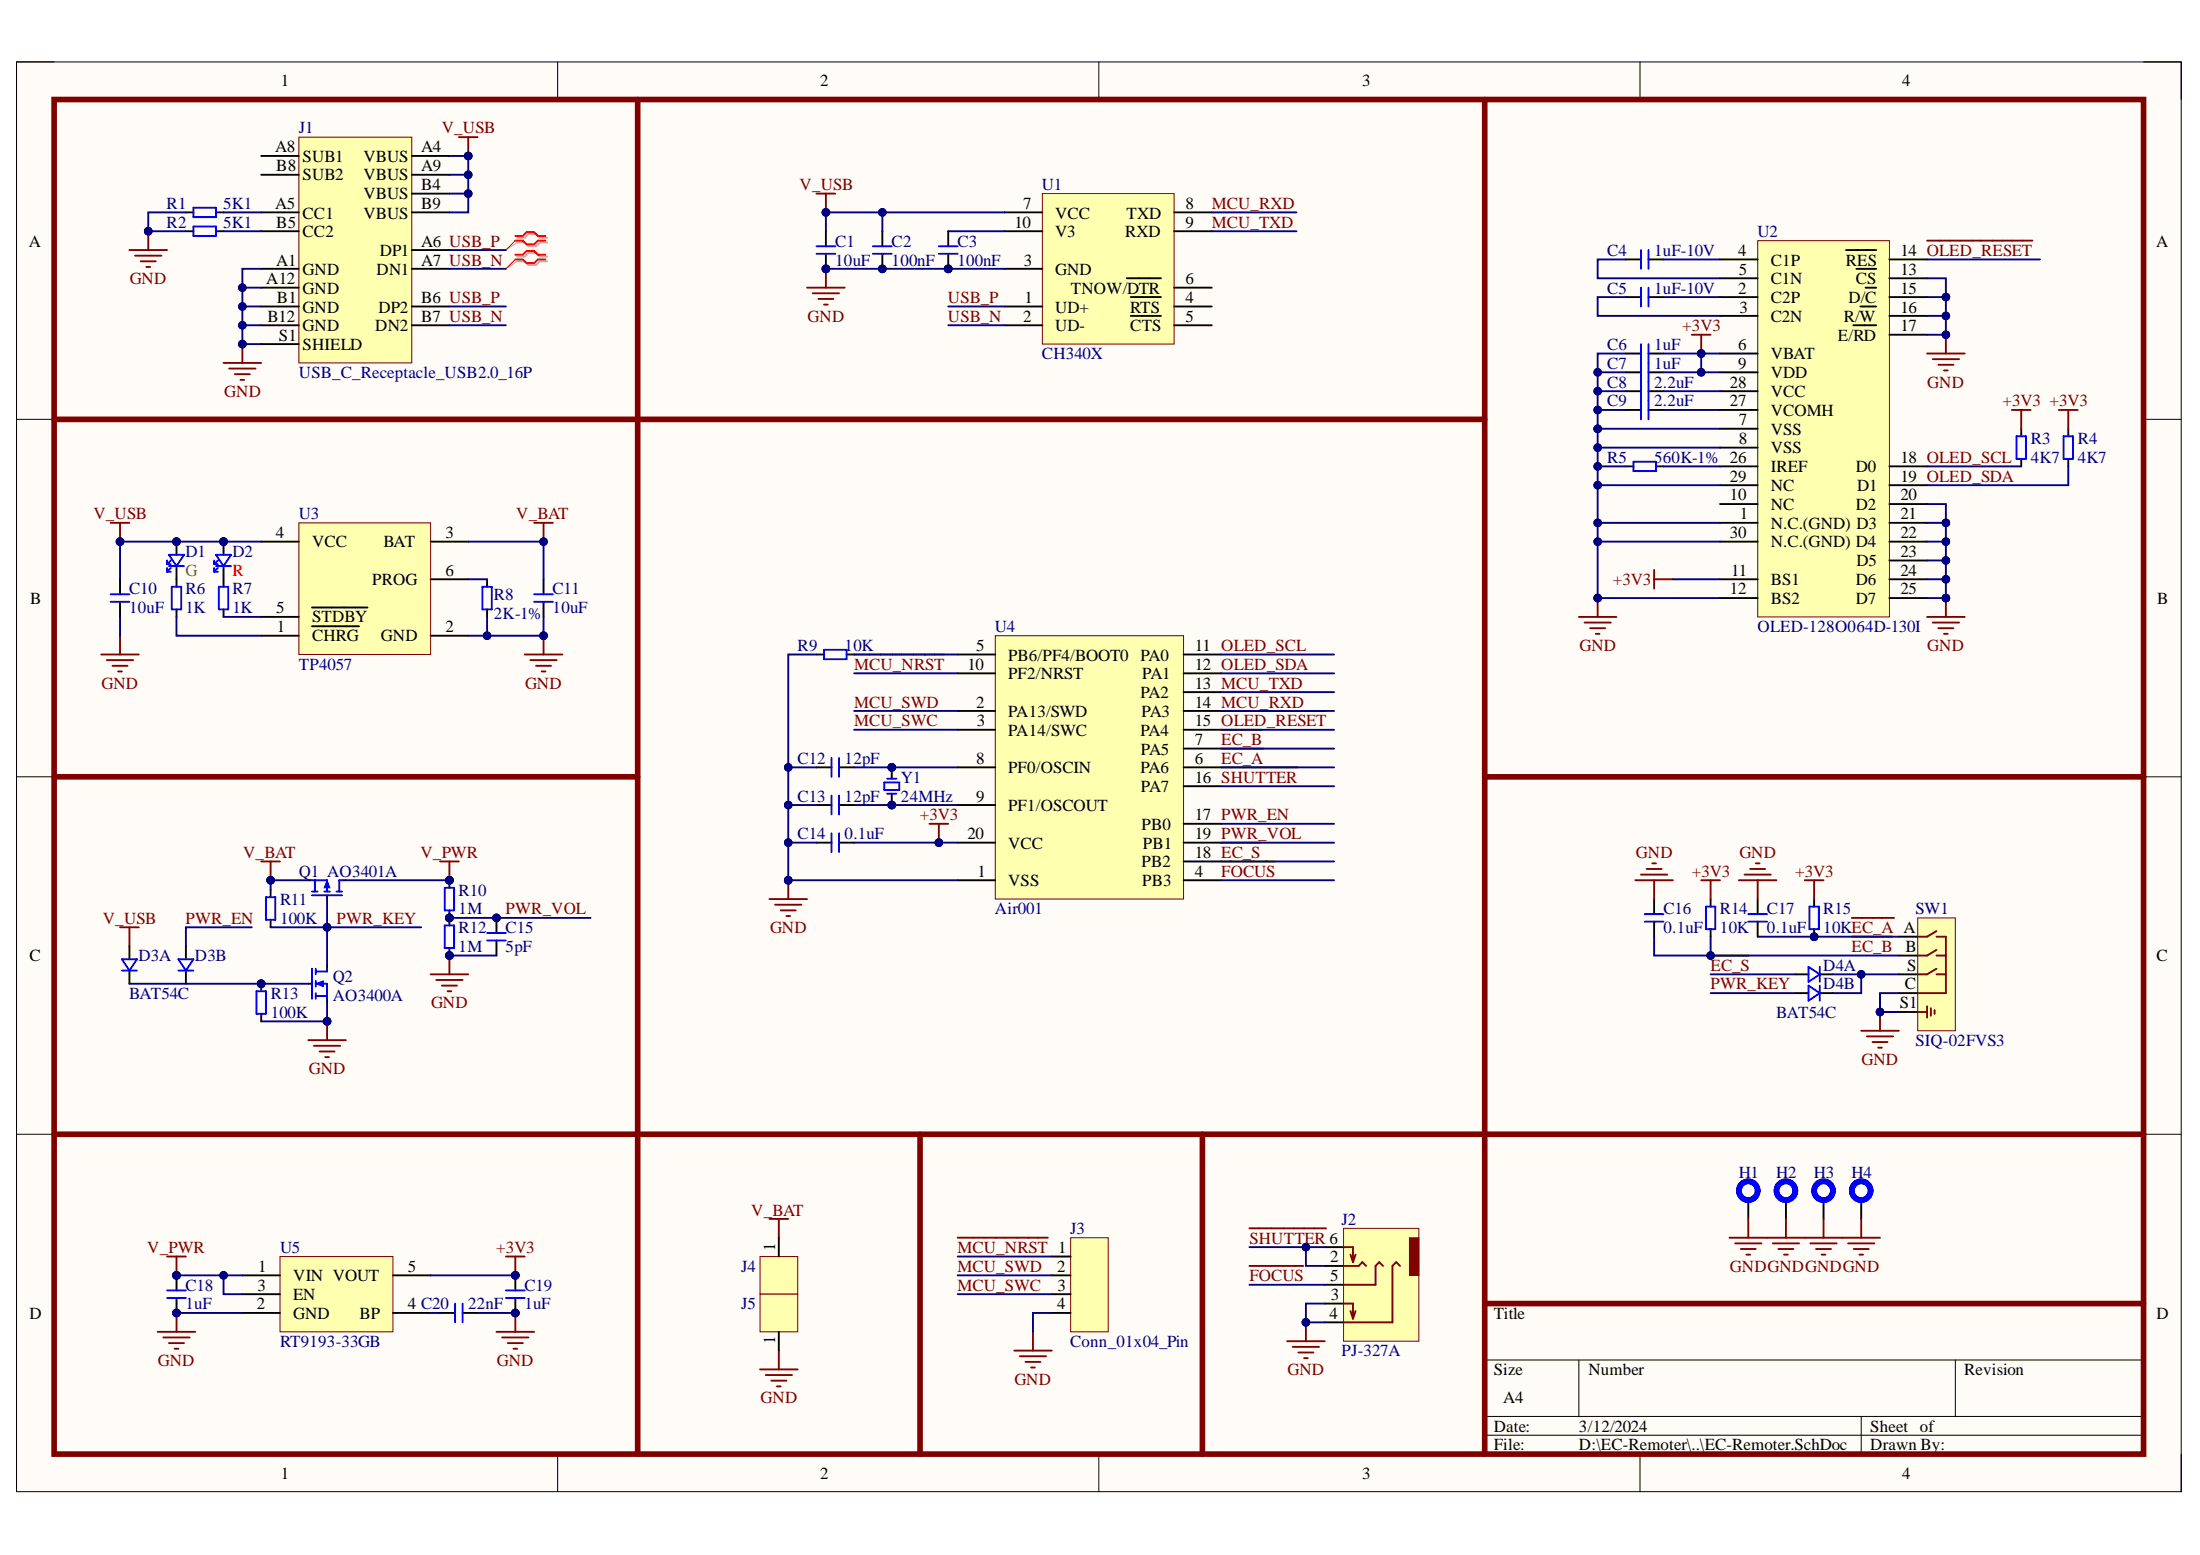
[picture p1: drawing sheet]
# Altium project EC-Remoter.PrjPcb
1 sheet, 57 parts. Net scope: global (net labels, ports and power ports of the same name join across sheets).
Board file: EC-Remoter.PcbDoc

## Sheet EC-Remoter.SchDoc
size A4; SheetNumber: 1; SheetTotal: 1

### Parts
C1  10uF  [C_0402_1005Metric]
C2  100nF  [C_0402_1005Metric]
C3  100nF  [C_0402_1005Metric]
C4  1uF-10V  [C_0402_1005Metric]
C5  1uF-10V  [C_0402_1005Metric]
C6  1uF  [C_0402_1005Metric]
C7  1uF  [C_0402_1005Metric]
C8  2.2uF  [C_0402_1005Metric]
C9  2.2uF  [C_0402_1005Metric]
C10  10uF  [C_0402_1005Metric]
C11  10uF  [C_0402_1005Metric]
C12  12pF  [C_0402_1005Metric]
C13  12pF  [C_0402_1005Metric]
C14  0.1uF  [C_0402_1005Metric]
C15  5pF  [C_0402_1005Metric]
C16  0.1uF  [C_0402_1005Metric]
C17  0.1uF  [C_0402_1005Metric]
C18  1uF  [C_0402_1005Metric]
C19  1uF  [C_0402_1005Metric]
C20  22nF  [C_0402_1005Metric]
D1  G  [LED_0603_1608Metric]
D2  R  [LED_0603_1608Metric]
D3  BAT54C  [SOT-23-3]  (parts A,B of 2)
D4  BAT54C  [SOT-23-3]  (parts A,B of 2)
H1  MountingHole_Pad  [MountingHole_2.2mm_M2_Pad_Via]  (value not drawn)
H2  MountingHole_Pad  [MountingHole_2.2mm_M2_Pad_Via]  (value not drawn)
H3  MountingHole_Pad  [MountingHole_2.2mm_M2_Pad_Via]  (value not drawn)
H4  MountingHole_Pad  [MountingHole_2.2mm_M2_Pad_Via]  (value not drawn)
J1  USB_C_Receptacle_USB2.0_16P  [USB_C_Receptacle_GCT_USB4105-xx-A_16P_TopMnt_Horizontal]
J2  PJ-327A  [Jack_3.5mm_PJ327A_Horizontal]
J3  Conn_01x04_Pin  [PinHeader_1x04_P2.54mm_Vertical]
J4  Conn_01x01_Pin  [TestPoint_Plated_Hole_D1.0mm]  (value not drawn)
J5  Conn_01x01_Pin  [TestPoint_Plated_Hole_D1.0mm]  (value not drawn)
Q1  AO3401A  [SOT-23-3]
Q2  AO3400A  [SOT-23-3]
R1  5K1  [R_0402_1005Metric]
R2  5K1  [R_0402_1005Metric]
R3  4K7  [R_0402_1005Metric]
R4  4K7  [R_0402_1005Metric]
R5  560K-1%  [R_0402_1005Metric]
R6  1K  [R_0402_1005Metric]
R7  1K  [R_0402_1005Metric]
R8  2K-1%  [R_0402_1005Metric]
R9  10K  [R_0402_1005Metric]
R10  1M  [R_0402_1005Metric]
R11  100K  [R_0402_1005Metric]
R12  1M  [R_0402_1005Metric]
R13  100K  [R_0402_1005Metric]
R14  10K  [R_0402_1005Metric]
R15  10K  [R_0402_1005Metric]
SW1  SIQ-02FVS3  [SIQ-02FVS3]
U1  CH340X  [MSOP-10_3x3mm_P0.5mm]
U2  OLED-128O064D-130I  [OLED-128O064D]
U3  TP4057  [SOT-23-6]
U4  Air001  [TSSOP-20_4.4x6.5mm_P0.65mm]
U5  RT9193-33GB  [SOT-23-5]
Y1  24MHz  [Crystal_SMD_3225-4Pin_3.2x2.5mm]

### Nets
+3V3: C6.2 C7.2 C14.2 C19.1 R3.1 R4.1 R14.2 R15.2 U2.6(VBAT) U2.9(VDD) U2.11(BS1) U4.20(VCC) U5.5(VOUT)
GND: C1.2 C2.2 C3.2 C6.1 C7.1 C8.1 C9.1 C10.2 C11.2 C12.1 C13.1 C14.1 C15.2 C16.2 C17.2 C18.2 C19.2 C20.2 H1.1 H2.1 H3.1 H4.1 J1.A1(GND) J1.A12(GND) J1.B1(GND) J1.B12(GND) J1.S1(SHIELD) J2.3 J2.4 J3.4 J4.1 Q2.2(S) R1.1 R2.1 R5.1 R8.2 R9.1 R12.2 R13.2 SW1.C SW1.S1(SHIELD) U1.3(GND) U2.1(N.C.(GND)) U2.7(VSS) U2.8(VSS) U2.12(BS2) U2.13(~{CS}) U2.15(D/~{C}) U2.16(R/~{W}) U2.17(E/~{RD}) U2.20(D2) U2.21(D3) U2.22(D4) U2.23(D5) U2.24(D6) U2.25(D7) U2.29(NC) U2.30(N.C.(GND)) U3.2(GND) U4.1(VSS) U5.2(GND)
V_BAT: C11.1 J5.1 Q1.2(S) R11.2 U3.3(BAT)
V_PWR: C18.1 Q1.3(D) R10.1 U5.1(VIN) U5.3(EN)
V_USB: C1.1 C2.1 C10.1 D1.2(A) D2.2(A) D3.1 J1.A4(VBUS) J1.A9(VBUS) J1.B4(VBUS) J1.B9(VBUS) U1.7(VCC) U3.4(VCC)
~{EC_A}: C17.1 R15.1 SW1.A U4.6(PA6)
~{EC_B}: C16.1 R14.1 SW1.B U4.7(PA5)
~{EC_S}: D4.1 U4.18(PB2)
~{FOCUS}: J2.5 U4.4(PB3)
~{MCU_NRST}: J3.1 U4.10(PF2/NRST)
MCU_RXD: U1.8(TXD) U4.14(PA3)
MCU_SWC: J3.3 U4.3(PA14/SWC)
MCU_SWD: J3.2 U4.2(PA13/SWD)
MCU_TXD: U1.9(RXD) U4.13(PA2)
~{OLED_RESET}: U2.14(~{RES}) U4.15(PA4)
OLED_SCL: R3.2 U2.18(D0) U4.11(PA0)
OLED_SDA: R4.2 U2.19(D1) U4.12(PA1)
PWR_EN: D3.2 U4.17(PB0)
PWR_KEY: D4.2 Q1.1(G) Q2.3(D) R11.1
PWR_VOL: C15.1 R10.2 R12.1 U4.19(PB1)
~{SHUTTER}: J2.2 J2.6 U4.16(PA7)
USB_N: J1.A7(DN1) J1.B7(DN2) U1.2(UD-)
USB_P: J1.A6(DP1) J1.B6(DP2) U1.1(UD+)
NetC3_1: C3.1 U1.10(V3)
NetC4_1: C4.1 U2.5(C1N)
NetC4_2: C4.2 U2.4(C1P)
NetC5_1: C5.1 U2.3(C2N)
NetC5_2: C5.2 U2.2(C2P)
NetC8_2: C8.2 U2.28(VCC)
NetC9_2: C9.2 U2.27(VCOMH)
NetC12_2: C12.2 U4.8(PF0/OSCIN) Y1.1
NetC13_2: C13.2 U4.9(PF1/OSCOUT) Y1.2
NetC20_1: C20.1 U5.4(BP)
NetD1_1: D1.1(K) R6.1
NetD2_1: D2.1(K) R7.1
NetD3_3: D3.3 Q2.1(G) R13.1
NetD4_3: D4.3 SW1.S
NetJ1_A5: J1.A5(CC1) R1.2
NetJ1_B5: J1.B5(CC2) R2.2
NetR5_2: R5.2 U2.26(IREF)
NetR6_2: R6.2 U3.1(~{CHRG})
NetR7_2: R7.2 U3.5(~{STDBY})
NetR8_1: R8.1 U3.6(PROG)
NetR9_2: R9.2 U4.5(PB6/PF4/BOOT0)

Not connected (* = marked no-connect by the designer): J1 A8(SUB1) B8(SUB2); U1 4(~{RTS}) 5(~{CTS}) 6(TNOW/~{DTR}); U2 10(NC)

### Layout directives
differential pair: USB_N, USB_P
